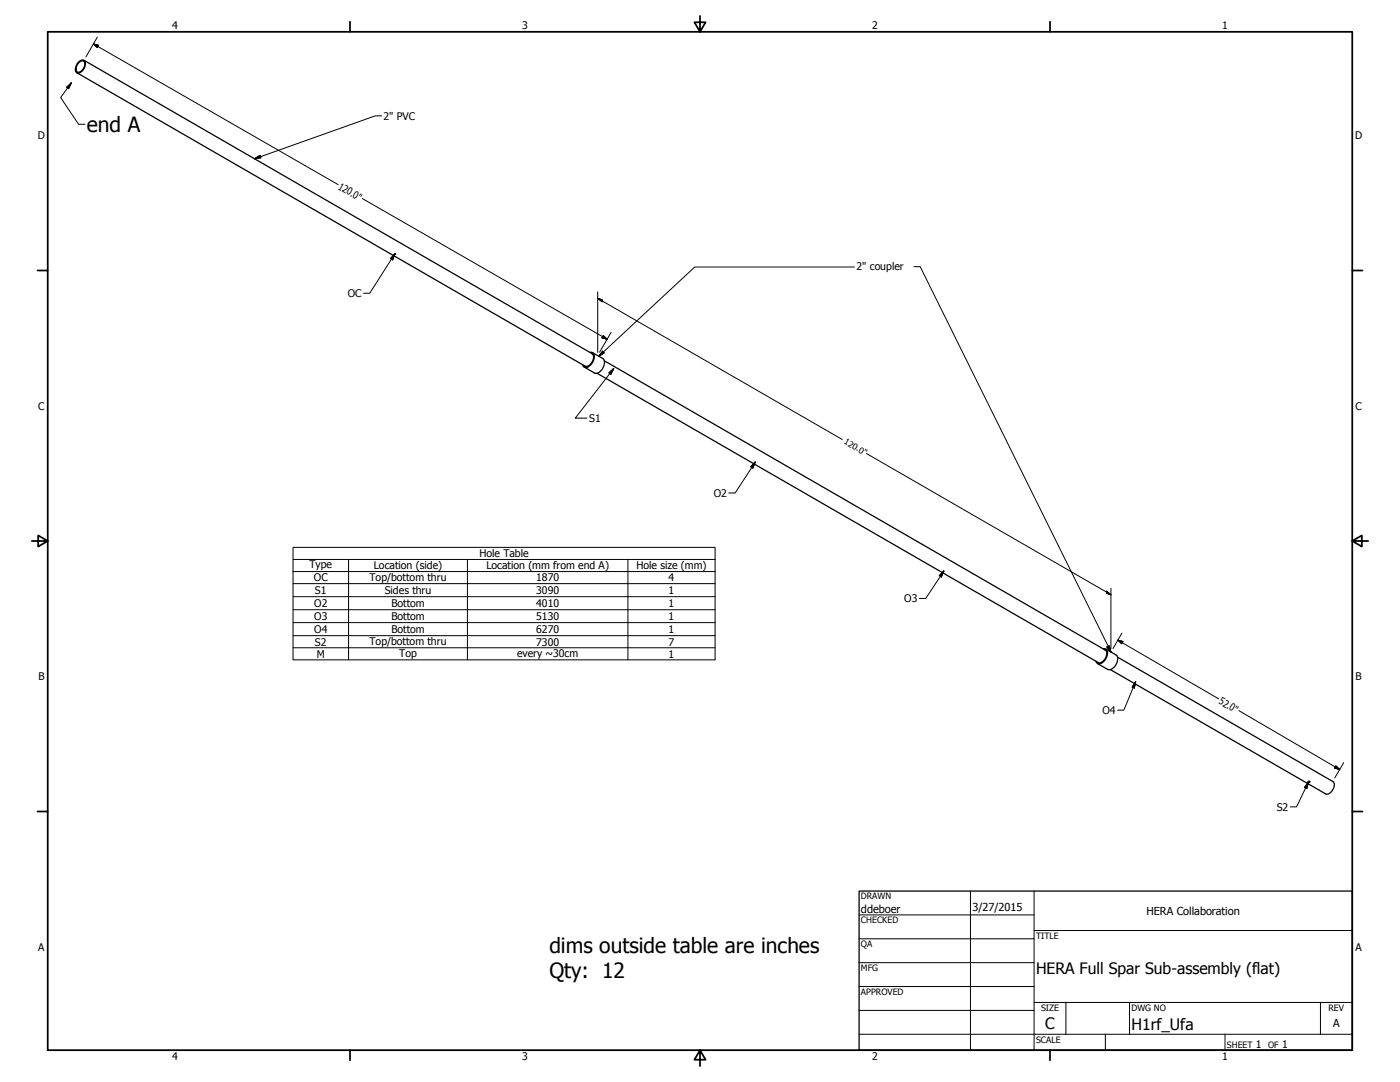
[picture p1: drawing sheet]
<svg xmlns="http://www.w3.org/2000/svg" width="559mm" height="432mm" viewBox="0 0 559 432" stroke-linecap="round" stroke-linejoin="round" font-family="sans-serif">
<!-- layer: Visible (ANSI) -->
<g fill="none" stroke="#000" stroke-width=".51">
<path d="M30.7 29l202.9 117.2M31.6 24.6a1.46 1.46 0 0 1 2-.5 1.46 1.46 0 0 1 .4 2.1 2.8 2.8 0 0 1-3.5 2.7 3.5 3.5 0 0 1 1.1-4.3zM31.7 24.8a1.33 1.33 0 0 1 1.9-.2 1.33 1.33 0 0 1 .1 1.9 2.46 2.46 0 0 1-3 2.1 3.3 3.3 0 0 1 1-3.8zM33.5 24.1l203 117.1M235.5 140.7a1.65 1.65 0 0 1 1.7 .7 1.65 1.65 0 0 1-.2 1.9 3.8 3.8 0 0 1-3.6 3.3l-.8-1M236.2 141a2.8 2.8 0 0 1-.4 4.2l-1.2 .9-1.3-.1M236.5 140.8l4.1 2.3a3.9 3.9 0 0 1-1.3 5.4l-1 .5h-.9l-4.2-2.5M238.3 149l200.2 115.5M241.2 144l200.1 115.5M244.9 147.1h.1M301.4 184.5h.1M376.7 227.9h.1"/>
<path d="M440.3 259a1.65 1.65 0 0 1 1.7 .7 1.65 1.65 0 0 1-.1 1.9 3.7 3.7 0 0 1-3.9 3.2l-.5-.9M441 259.3a2.81 2.81 0 0 1-.6 4.4l-1.1 .8-1.2-.2M441.4 259l4.1 2.4a3.8 3.8 0 0 1-1.4 5.3l-1.6 .6-4.4-2.5M446.1 262.3l85.8 49.5a3.4 3.4 0 0 1-1.8 5.1l-1-.1-85.9-49.6M453.3 272.1h.1M522.2 311.8l.6 .2a.3 .3 0 0 1-.4 .2 .3 .3 0 0 1-.2-.4h.5"/>
<circle cx="157.7" cy="101.4" r=".19"/>
</g>
<!-- layer: Border (ANSI) -->
<g fill="none" stroke="#000" stroke-width=".7">
<path d="M19 12.7h520.8v406.4h-520.8zM139.7 8.6v4.1M279.4 6.3v6.4l-2.2-3.8h4.4l-2.2 3.8M419.1 8.6v4.1M15 107.9h4M539.8 107.9h4M12.7 215.9h6.3l-3.8-2.2v4.4l3.8-2.2M539.8 215.9l3.8 2.2v-4.4l-3.8 2.2h6.3M15 323.8h4M539.8 323.8h4M139.7 419.1v4.1M279.4 419.1l2.2 3.8h-4.4l2.2-3.8v6.3"/>
<path d="M419.1 419.1v4.1"/>
</g>
<!-- layer: Title (ANSI) -->
<g fill="none" stroke="#000" stroke-width=".4">
<path d="M387.3 355.6v63.5M412.7 355.6v63.5M342.9 365.1h69.8M342.9 374.6h69.8M412.7 371.3h127.1M342.9 384.2h69.8M342.9 393.7h69.8M342.9 412.7h196.9M342.9 403.2h69.8M412.7 400h127.1M425.4 400v12.7M441.2 412.7v6.4"/>
<path d="M450.8 400v12.7M488.9 412.7v6.4M527 400v12.7"/>
</g>
<path d="M342.9 355.6h196.9v63.5h-196.9z" fill="none" stroke="#000" stroke-width=".51"/>
<!-- layer: Symbol (ANSI) -->
<g fill="none" stroke="#000" stroke-width=".4">
<path d="M26.6 34.8l1.8-1.7-1 2.3zM28.4 33.1l-4.2 5.8 7.2 10.7h2.5M152.3 46.2h-2.5l-48.2 17.2M101.6 63.4l2.2-1.4 .3 1zM157.6 101.3l-.9 2.4-.8-.6zM157.6 101.3l-10 15.7h-2.5M341.1 106.6h-63.8l-38.3 35.6M364.8 106.4h2.5l76.1 153.8M240.5 140.1l.7 .7-2.2 1.4zM243 148.8l1.9-1.7-1.1 2.3zM244.9 147.1l-15.3 19.8h4.7M301.4 184.4l-.9 2.4-.8-.6z"/>
<path d="M301.4 184.4l-8 12.3h-2.5M117 223.3v-4.9h168.4v4.9M117 228.1h168.4M117 232.9h168.4M117 238.1h168.4M139.1 223.3v40M186.6 223.3v40M250.6 223.3v40M285.4 223.3h-168.4v4.8M285.4 223.3v40h-168.4v-35.2M374.9 229.7l1.8-1.8-1 2.4zM376.7 227.9l-7.2 10.9h-2.5"/>
<path d="M117 243.3h168.4M117 248.5h168.4M117 253.7h168.4M117 258.5h168.4M441.8 258.2l1-.5 .6 2.5zM453.3 272.1l-.5 2.5-.9-.4zM453.3 272.1l-4.7 11.3h-2.5M522.2 312.2l-.6 2.4-.9-.4zM522.2 312.2l-4.7 9.8h-2.5"/>
</g>
<g fill="#000" stroke="#000" stroke-width=".4">
<path d="M28.4 33.1l-1 2.3zM26.6 34.8l1.8-1.7-1 2.3zM101.6 63.4l2.2-1.4zM101.6 63.4l2.2-1.4 .3 1zM157.6 101.3l-.9 2.4zM157.6 101.3l-.9 2.4-.8-.6zM240.5 140.1l-1.5 2.1zM240.5 140.1l.7 .7-2.2 1.4zM244.9 147.1l-1.1 2.3zM243 148.8l1.9-1.7-1.1 2.3zM301.4 184.4l-.9 2.4zM301.4 184.4l-.9 2.4-.8-.6z"/>
<path d="M376.7 227.9l-1 2.4zM374.9 229.7l1.8-1.8-1 2.4zM441.8 258.2l1.6 2zM441.8 258.2l1-.5 .6 2.5zM453.3 272.1l-.5 2.5zM453.3 272.1l-.5 2.5-.9-.4zM522.2 312.2l-.6 2.4zM522.2 312.2l-.6 2.4-.9-.4z"/>
</g>
<!-- layer: Dimension (ANSI) -->
<g fill="none" stroke="#000" stroke-width=".4">
<path d="M37.3 17.5l2 .6-.5 .9zM37.3 17.5l97.6 56.2M38.9 14.8l-4.6 7.9M144.7 79.2l97.6 56.2M238.6 119.1l1.7 .6v.8zM238.6 119.1l97.6 56.3M238.6 116.5v24.2M240.8 133.9l1.5 1.5-2-.6zM243.9 132.7l-4.6 7.8M345.8 181l97.6 56.4M441.6 235.9l1.8 1.5-1.8-.7zM443.4 234.8v24.1"/>
<path d="M446.2 255.5l2 .5-.5 .9zM446.2 255.5l40.2 23.4M447.8 252.7l-3.6 6.1M494.5 283.6l40.2 23.5M533.2 305.6l1.5 1.5-2-.6zM536.3 304.4l-3.5 6.1"/>
</g>
<path d="M37.3 17.5l2 .6zM37.3 17.5l2 .6-.5 .9zM238.6 119.1l1.7 .6zM238.6 119.1l1.7 .6v.8zM240.3 134.8l2 .6zM240.8 133.9l1.5 1.5-2-.6zM441.6 236.7l1.8 .7zM441.6 235.9l1.8 1.5-1.8-.7zM446.2 255.5l2 .5zM446.2 255.5l2 .5-.5 .9zM532.7 306.5l2 .6zM533.2 305.6l1.5 1.5-2-.6z" fill="#000" stroke="#000" stroke-width=".4"/>
<g font-size="8.4">
<text x="34.7" y="52.8">end A</text>
<text x="219.3" y="380.4">dims outside table are inches</text>
<text x="219.3" y="390.4">Qty: 12</text>
</g>
<g font-size="6.3">
<text x="413.5" y="388.6">HERA Full Spar Sub-assembly (flat)</text>
<text x="417.2" y="410.6">C</text>
<text x="451.6" y="411.1">H1rf_Ufa</text>
</g>
<g font-size="4.4">
<text x="343.7" y="364.3">ddeboer</text>
<text x="388.1" y="363.7">3/27/2015</text>
<text x="457.6" y="365.1">HERA Collaboration</text>
<text x="532.1" y="409.9">A</text>
</g>
<g font-size="4.2">
<text x="68.7" y="11.7">4</text>
<text x="208.4" y="11.7">3</text>
<text x="348.1" y="11.7">2</text>
<text x="487.8" y="11.7">1</text>
<text x="153.1" y="47.8">2&quot; PVC</text>
<text x="15.1" y="55.5">D</text>
<text x="540.9" y="55.5">D</text>
<text x="341.9" y="107.7">2&quot; coupler</text>
<text x="138.8" y="118.6">OC</text>
<text x="15.2" y="163.4">C</text>
<text x="541" y="163.4">C</text>
<text x="235.1" y="168.4">S1</text>
<text x="284.9" y="198.2">O2</text>
<text x="123.5" y="226.8">Type</text>
<text x="149.2" y="226.9">Location (side)</text>
<text x="191.3" y="222.4">Hole Table</text>
<text x="194.1" y="226.9">Location (mm from end A)</text>
<text x="254" y="226.9">Hole size (mm)</text>
<text x="125.3" y="232">OC</text>
<text x="147.5" y="231.7">Top/bottom thru</text>
<text x="214" y="232">1870</text>
<text x="266.9" y="232">4</text>
<text x="125.7" y="237">S1</text>
<text x="153.5" y="237.1">Sides thru</text>
<text x="214" y="237">3090</text>
<text x="266.9" y="237">1</text>
<text x="125.4" y="242.3">O2</text>
<text x="156.2" y="242.2">Bottom</text>
<text x="214" y="242.3">4010</text>
<text x="266.9" y="242.3">1</text>
<text x="360.9" y="240.3">O3</text>
<text x="125.4" y="247.5">O3</text>
<text x="156.2" y="247.4">Bottom</text>
<text x="214" y="247.5">5130</text>
<text x="266.9" y="247.5">1</text>
<text x="125.4" y="252.6">O4</text>
<text x="125.7" y="257.6">S2</text>
<text x="147.5" y="257.3">Top/bottom thru</text>
<text x="156.2" y="252.6">Bottom</text>
<text x="214" y="252.6">6270</text>
<text x="214" y="257.6">7300</text>
<text x="266.9" y="252.6">1</text>
<text x="266.9" y="257.6">7</text>
<text x="126.4" y="262.4">M</text>
<text x="159.3" y="262.1">Top</text>
<text x="206.4" y="262.1">every ~30cm</text>
<text x="266.9" y="262.4">1</text>
<text x="15.3" y="271.4">B</text>
<text x="541.1" y="271.4">B</text>
<text x="440.1" y="284.9">O4</text>
<text x="509.6" y="323.5">S2</text>
<text x="15.2" y="379.3">A</text>
<text x="541" y="379.3">A</text>
<text x="501.3" y="418.3">1</text>
<text x="511.8" y="418.3">1</text>
<text x="68.7" y="423.2">4</text>
<text x="208.4" y="423.2">3</text>
<text x="348.1" y="423.2">2</text>
<text x="487.8" y="423.2">1</text>
</g>
<g font-size="4.1">
<text x="134.7" y="75.4" transform="rotate(30 134.7 75.4)">120.0&quot;</text>
<text x="486.2" y="280.6" transform="rotate(30 486.2 280.6)">52.0&quot;</text>
</g>
<g font-size="3.5">
<text x="343.7" y="358.9">DRAWN</text>
<text x="343.7" y="368.5">CHECKED</text>
<text x="413.5" y="374.6">TITLE</text>
<text x="343.7" y="378">QA</text>
<text x="343.7" y="387.5">MFG</text>
<text x="343.7" y="397.1">APPROVED</text>
<text x="415.5" y="403.4">SIZE</text>
<text x="451.6" y="403.4">DWG NO</text>
<text x="530.3" y="403.4">REV</text>
<text x="413.5" y="416.1">SCALE</text>
<text x="489.7" y="418.3">SHEET</text>
<text x="506.2" y="418.3">OF</text>
</g>
<text font-size="3.4" x="336.7" y="177" transform="rotate(30 336.7 177)">120.0&quot;</text>
</svg>
